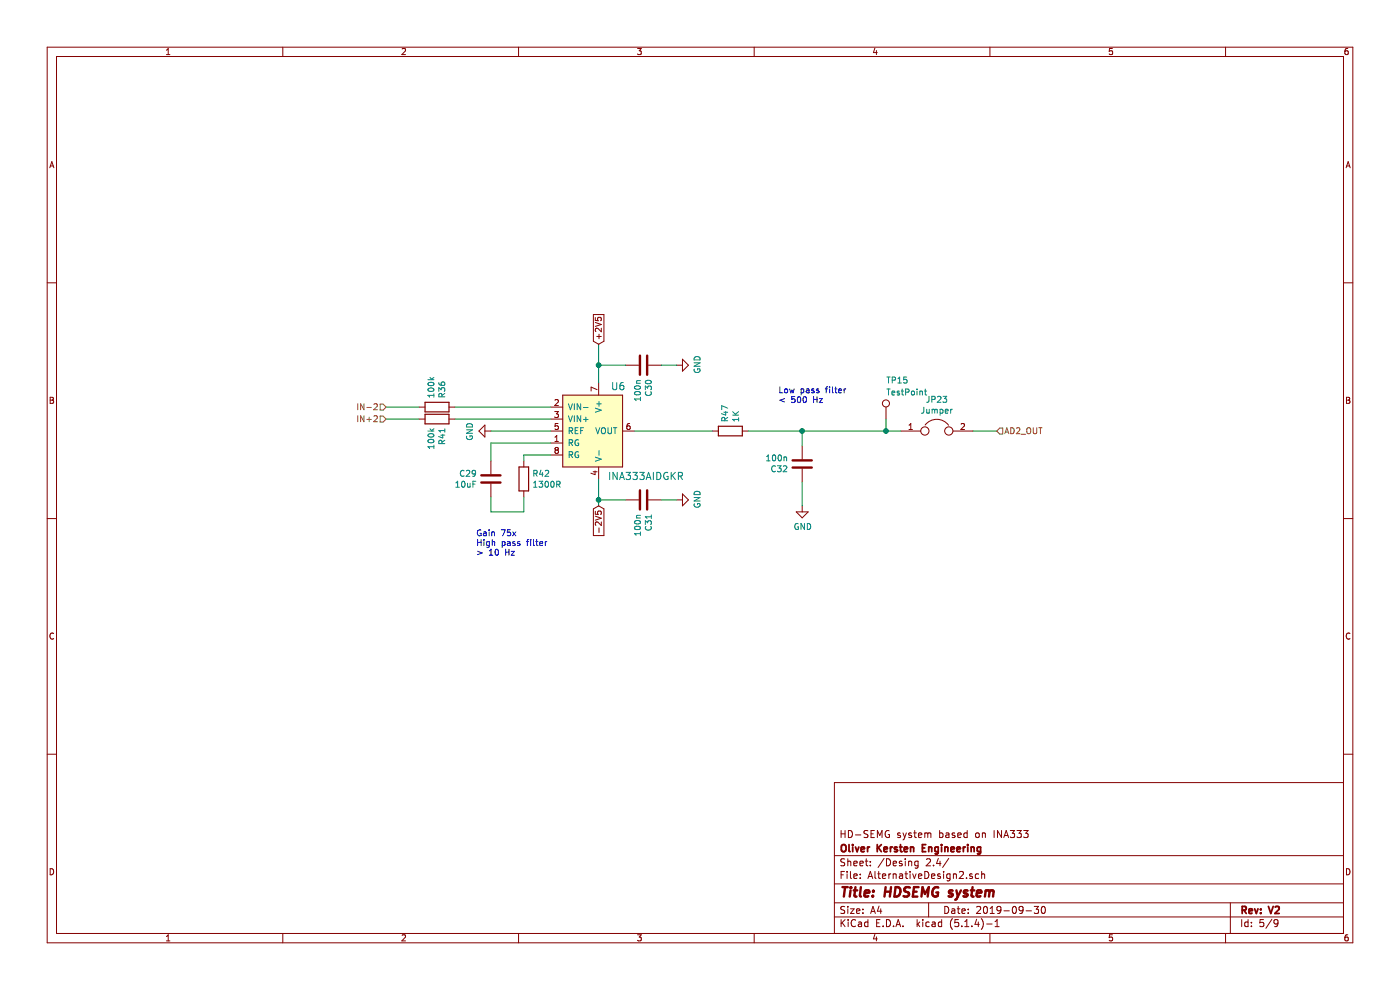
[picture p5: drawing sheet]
EESchema Schematic File Version 4
LIBS:ADS1298_FINAL-cache
EELAYER 30 0
EELAYER END
$Descr A4 11693 8268
encoding utf-8
Sheet 5 9
Title "HDSEMG system"
Date "2019-09-30"
Rev "V2"
Comp "Oliver Kersten Engineering"
Comment1 "HD-SEMG system based on INA333"
Comment2 ""
Comment3 ""
Comment4 ""
$EndDescr
$Comp
L ADS1298_FINAL-rescue:INA333AIDGKR-dk_Linear-Amplifiers-Instrumentation-OP-Amps-Buffer-Amps U?
U 1 1
P 5000 3400
AR Path="/5D249182/5D8112F9" Ref="U?"  Part="1" 
AR Path="/5D8112F9" Ref="U?"  Part="1" 
AR Path="/6BC99DBF/5D8112F9" Ref="U6"  Part="1" 
F 0 "U6" H 5100 3575 60  0000 L CNN
F 1 "INA333AIDGKR" H 5075 2825 60  0000 L CNN
F 2 "Package_SO:MSOP-8_3x3mm_P0.65mm" H 5200 3600 60  0001 L CNN
F 3 "http://www.ti.com/lit/ds/symlink/ina333.pdf" H 5200 3700 60  0001 L CNN
F 4 "296-23564-1-ND" H 5200 3800 60  0001 L CNN "Digi-Key_PN"
F 5 "INA333AIDGKR" H 5200 3900 60  0001 L CNN "MPN"
F 6 "Integrated Circuits (ICs)" H 5200 4000 60  0001 L CNN "Category"
F 7 "Linear - Amplifiers - Instrumentation, OP Amps, Buffer Amps" H 5200 4100 60  0001 L CNN "Family"
F 8 "http://www.ti.com/lit/ds/symlink/ina333.pdf" H 5200 4200 60  0001 L CNN "DK_Datasheet_Link"
F 9 "/product-detail/en/texas-instruments/INA333AIDGKR/296-23564-1-ND/1886116" H 5200 4300 60  0001 L CNN "DK_Detail_Page"
F 10 "IC OPAMP INSTR 150KHZ RRO 8VSSOP" H 5200 4400 60  0001 L CNN "Description"
F 11 "Texas Instruments" H 5200 4500 60  0001 L CNN "Manufacturer"
F 12 "Active" H 5200 4600 60  0001 L CNN "Status"
	1    5000 3400
	1    0    0    -1  
$EndComp
$Comp
L Device:C C?
U 1 1
P 4100 4000
AR Path="/5D249182/5D811300" Ref="C?"  Part="1" 
AR Path="/5D811300" Ref="C?"  Part="1" 
AR Path="/6BC99DBF/5D811300" Ref="C29"  Part="1" 
F 0 "C29" H 4215 4046 50  0000 L CNN
F 1 "10uF" H 4215 3955 50  0000 L CNN
F 2 "Capacitor_SMD:C_0805_2012Metric_Pad1.15x1.40mm_HandSolder" H 4138 3850 50  0001 C CNN
F 3 "~" H 4100 4000 50  0001 C CNN
	1    4100 4000
	-1   0    0    -1  
$EndComp
$Comp
L Device:R R?
U 1 1
P 4375 4000
AR Path="/5D249182/5D811307" Ref="R?"  Part="1" 
AR Path="/5D811307" Ref="R?"  Part="1" 
AR Path="/6BC99DBF/5D811307" Ref="R42"  Part="1" 
F 0 "R42" H 4445 4046 50  0000 L CNN
F 1 "1300R" H 4445 3955 50  0000 L CNN
F 2 "Resistor_SMD:R_0805_2012Metric_Pad1.15x1.40mm_HandSolder" V 4305 4000 50  0001 C CNN
F 3 "~" H 4375 4000 50  0001 C CNN
	1    4375 4000
	1    0    0    -1  
$EndComp
Wire Wire Line
	4100 3700 4100 3850
Wire Wire Line
	4100 4150 4100 4275
Wire Wire Line
	4100 4275 4375 4275
Wire Wire Line
	4375 4275 4375 4150
Wire Wire Line
	4375 3850 4375 3800
Wire Wire Line
	4600 3400 3800 3400
Wire Wire Line
	3225 3500 3500 3500
Wire Wire Line
	5000 3200 5000 3050
$Comp
L Device:C C?
U 1 1
P 5375 3050
AR Path="/5D249182/5D811316" Ref="C?"  Part="1" 
AR Path="/5D811316" Ref="C?"  Part="1" 
AR Path="/6BC99DBF/5D811316" Ref="C30"  Part="1" 
F 0 "C30" H 5490 3096 50  0000 L CNN
F 1 "100n" H 5490 3005 50  0000 L CNN
F 2 "Capacitor_SMD:C_0805_2012Metric_Pad1.15x1.40mm_HandSolder" H 5413 2900 50  0001 C CNN
F 3 "~" H 5375 3050 50  0001 C CNN
	1    5375 3050
	0    1    1    0   
$EndComp
$Comp
L power:GND #PWR?
U 1 1
P 5650 3050
AR Path="/5D249182/5D81131D" Ref="#PWR?"  Part="1" 
AR Path="/5D81131D" Ref="#PWR?"  Part="1" 
AR Path="/6BC99DBF/5D81131D" Ref="#PWR027"  Part="1" 
F 0 "#PWR027" H 5650 2800 50  0001 C CNN
F 1 "GND" H 5655 2877 50  0000 C CNN
F 2 "" H 5650 3050 50  0001 C CNN
F 3 "" H 5650 3050 50  0001 C CNN
	1    5650 3050
	0    -1   -1   0   
$EndComp
Wire Wire Line
	5225 3050 5000 3050
Connection ~ 5000 3050
Wire Wire Line
	5000 2875 5000 3050
$Comp
L Device:C C?
U 1 1
P 5375 4175
AR Path="/5D249182/5D811326" Ref="C?"  Part="1" 
AR Path="/5D811326" Ref="C?"  Part="1" 
AR Path="/6BC99DBF/5D811326" Ref="C31"  Part="1" 
F 0 "C31" H 5490 4221 50  0000 L CNN
F 1 "100n" H 5490 4130 50  0000 L CNN
F 2 "Capacitor_SMD:C_0805_2012Metric_Pad1.15x1.40mm_HandSolder" H 5413 4025 50  0001 C CNN
F 3 "~" H 5375 4175 50  0001 C CNN
	1    5375 4175
	0    1    1    0   
$EndComp
$Comp
L power:GND #PWR?
U 1 1
P 5650 4175
AR Path="/5D249182/5D81132D" Ref="#PWR?"  Part="1" 
AR Path="/5D81132D" Ref="#PWR?"  Part="1" 
AR Path="/6BC99DBF/5D81132D" Ref="#PWR028"  Part="1" 
F 0 "#PWR028" H 5650 3925 50  0001 C CNN
F 1 "GND" H 5655 4002 50  0000 C CNN
F 2 "" H 5650 4175 50  0001 C CNN
F 3 "" H 5650 4175 50  0001 C CNN
	1    5650 4175
	0    -1   -1   0   
$EndComp
Wire Wire Line
	5225 4175 5000 4175
Wire Wire Line
	5000 4000 5000 4175
Wire Wire Line
	5000 4225 5000 4175
Connection ~ 5000 4175
$Comp
L power:GND #PWR?
U 1 1
P 4100 3600
AR Path="/5D249182/5D811337" Ref="#PWR?"  Part="1" 
AR Path="/5D811337" Ref="#PWR?"  Part="1" 
AR Path="/6BC99DBF/5D811337" Ref="#PWR026"  Part="1" 
F 0 "#PWR026" H 4100 3350 50  0001 C CNN
F 1 "GND" H 4105 3427 50  0000 C CNN
F 2 "" H 4100 3600 50  0001 C CNN
F 3 "" H 4100 3600 50  0001 C CNN
	1    4100 3600
	0    1    1    0   
$EndComp
Wire Wire Line
	4100 3600 4600 3600
Wire Wire Line
	4100 3700 4600 3700
Wire Wire Line
	4375 3800 4600 3800
$Comp
L Device:R R?
U 1 1
P 3650 3400
AR Path="/5D249182/5D811340" Ref="R?"  Part="1" 
AR Path="/5D811340" Ref="R?"  Part="1" 
AR Path="/6BC99DBF/5D811340" Ref="R36"  Part="1" 
F 0 "R36" H 3720 3446 50  0000 L CNN
F 1 "100k" H 3720 3355 50  0000 L CNN
F 2 "Resistor_SMD:R_0805_2012Metric_Pad1.15x1.40mm_HandSolder" V 3580 3400 50  0001 C CNN
F 3 "~" H 3650 3400 50  0001 C CNN
	1    3650 3400
	0    1    -1   0   
$EndComp
Wire Wire Line
	3500 3400 3225 3400
$Comp
L Device:R R?
U 1 1
P 3650 3500
AR Path="/5D249182/5D811348" Ref="R?"  Part="1" 
AR Path="/5D811348" Ref="R?"  Part="1" 
AR Path="/6BC99DBF/5D811348" Ref="R41"  Part="1" 
F 0 "R41" H 3720 3546 50  0000 L CNN
F 1 "100k" H 3720 3455 50  0000 L CNN
F 2 "Resistor_SMD:R_0805_2012Metric_Pad1.15x1.40mm_HandSolder" V 3580 3500 50  0001 C CNN
F 3 "~" H 3650 3500 50  0001 C CNN
	1    3650 3500
	0    1    1    0   
$EndComp
Wire Wire Line
	3800 3500 4600 3500
Wire Wire Line
	5300 3600 5950 3600
Wire Wire Line
	5650 3050 5525 3050
Wire Wire Line
	5650 4175 5525 4175
$Comp
L Device:R R?
U 1 1
P 6100 3600
AR Path="/5D249182/5D811353" Ref="R?"  Part="1" 
AR Path="/5D811353" Ref="R?"  Part="1" 
AR Path="/6BC99DBF/5D811353" Ref="R47"  Part="1" 
F 0 "R47" H 6170 3646 50  0000 L CNN
F 1 "1K" H 6170 3555 50  0000 L CNN
F 2 "Resistor_SMD:R_0805_2012Metric_Pad1.15x1.40mm_HandSolder" V 6030 3600 50  0001 C CNN
F 3 "~" H 6100 3600 50  0001 C CNN
	1    6100 3600
	0    -1   -1   0   
$EndComp
$Comp
L Device:C C?
U 1 1
P 6700 3875
AR Path="/5D249182/5D81135A" Ref="C?"  Part="1" 
AR Path="/5D81135A" Ref="C?"  Part="1" 
AR Path="/6BC99DBF/5D81135A" Ref="C32"  Part="1" 
F 0 "C32" H 6815 3921 50  0000 L CNN
F 1 "100n" H 6815 3830 50  0000 L CNN
F 2 "Capacitor_SMD:C_0805_2012Metric_Pad1.15x1.40mm_HandSolder" H 6738 3725 50  0001 C CNN
F 3 "~" H 6700 3875 50  0001 C CNN
	1    6700 3875
	-1   0    0    1   
$EndComp
Wire Wire Line
	6700 3725 6700 3600
Wire Wire Line
	6700 3600 6250 3600
$Comp
L power:GND #PWR?
U 1 1
P 6700 4225
AR Path="/5D249182/5D811363" Ref="#PWR?"  Part="1" 
AR Path="/5D811363" Ref="#PWR?"  Part="1" 
AR Path="/6BC99DBF/5D811363" Ref="#PWR029"  Part="1" 
F 0 "#PWR029" H 6700 3975 50  0001 C CNN
F 1 "GND" H 6705 4052 50  0000 C CNN
F 2 "" H 6700 4225 50  0001 C CNN
F 3 "" H 6700 4225 50  0001 C CNN
	1    6700 4225
	1    0    0    -1  
$EndComp
Wire Wire Line
	6700 3600 7400 3600
Connection ~ 6700 3600
Wire Wire Line
	7400 3500 7400 3600
Connection ~ 7400 3600
Wire Wire Line
	7400 3600 7525 3600
$Comp
L Device:Jumper JP?
U 1 1
P 7825 3600
AR Path="/5D81136E" Ref="JP?"  Part="1" 
AR Path="/6BC99DBF/5D81136E" Ref="JP23"  Part="1" 
F 0 "JP23" H 7825 3864 50  0000 C CNN
F 1 "Jumper" H 7825 3773 50  0000 C CNN
F 2 "Jumper:SolderJumper-2_P1.3mm_Open_Pad1.0x1.5mm" H 7825 3600 50  0001 C CNN
F 3 "~" H 7825 3600 50  0001 C CNN
	1    7825 3600
	1    0    0    -1  
$EndComp
Wire Wire Line
	8325 3600 8125 3600
Wire Wire Line
	6700 4025 6700 4225
$Comp
L Connector:TestPoint TP?
U 1 1
P 7400 3500
AR Path="/5D811377" Ref="TP?"  Part="1" 
AR Path="/6BC99DBF/5D811377" Ref="TP15"  Part="1" 
F 0 "TP15" H 7400 3825 50  0000 L CNN
F 1 "TestPoint" H 7400 3725 50  0000 L CNN
F 2 "TestPoint:TestPoint_THTPad_1.5x1.5mm_Drill0.7mm" H 7600 3500 50  0001 C CNN
F 3 "~" H 7600 3500 50  0001 C CNN
	1    7400 3500
	1    0    0    -1  
$EndComp
Text GLabel 5000 2875 1    50   Input ~ 0
+2V5
Text GLabel 5000 4225 3    50   Input ~ 0
-2V5
Text HLabel 3225 3400 0    50   Input ~ 0
IN-2
Text HLabel 3225 3500 0    50   Input ~ 0
IN+2
Text HLabel 8325 3600 2    50   Input ~ 0
AD2_OUT
Text Notes 6500 3375 0    50   ~ 0
Low pass filter \n< 500 Hz
Text Notes 3975 4650 0    50   ~ 0
Gain 75x\nHigh pass filter\n> 10 Hz\n
$EndSCHEMATC
